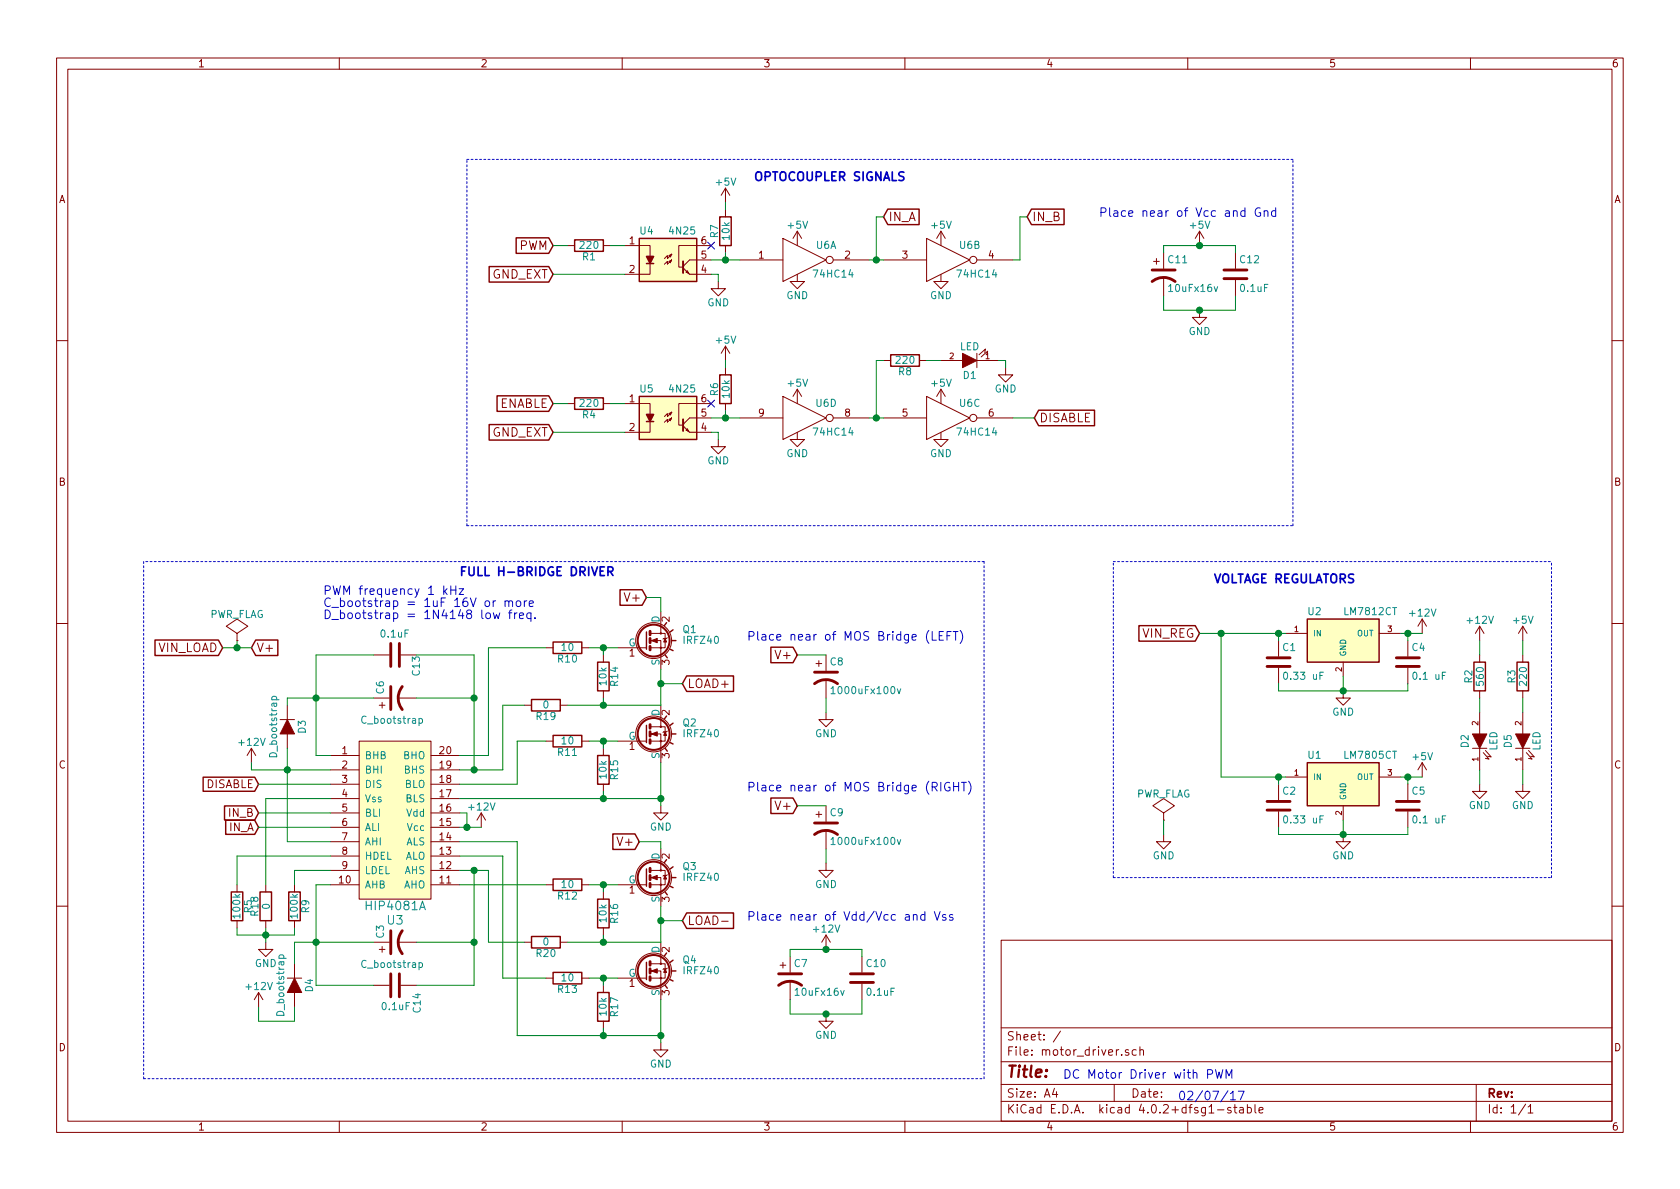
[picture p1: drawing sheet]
EESchema Schematic File Version 2
LIBS:power
LIBS:device
LIBS:transistors
LIBS:conn
LIBS:linear
LIBS:regul
LIBS:74xx
LIBS:cmos4000
LIBS:adc-dac
LIBS:memory
LIBS:xilinx
LIBS:microcontrollers
LIBS:dsp
LIBS:microchip
LIBS:analog_switches
LIBS:motorola
LIBS:texas
LIBS:intel
LIBS:audio
LIBS:interface
LIBS:digital-audio
LIBS:philips
LIBS:display
LIBS:cypress
LIBS:siliconi
LIBS:opto
LIBS:atmel
LIBS:contrib
LIBS:valves
LIBS:Quanser_2DSFJ
LIBS:motor_driver-cache
EELAYER 25 0
EELAYER END
$Descr A4 11693 8268
encoding utf-8
Sheet 1 1
Title ""
Date ""
Rev ""
Comp ""
Comment1 ""
Comment2 ""
Comment3 ""
Comment4 ""
$EndDescr
$Comp
L HIP4081A U3
U 1 1
P 2750 6400
F 0 "U3" H 2750 6400 60  0000 C CNN
F 1 "HIP4081A" H 2750 6500 60  0000 C CNN
F 2 "Maplex_Misc:DIP-20_W7.62mm_Socket" H 2750 6400 60  0001 C CNN
F 3 "" H 2750 6400 60  0000 C CNN
	1    2750 6400
	1    0    0    -1  
$EndComp
Text GLabel 8350 4400 0    60   Input ~ 0
VIN_REG
Text Notes 8450 4050 0    60   ~ 12
VOLTAGE REGULATORS
Text GLabel 7150 1500 2    60   Input ~ 0
IN_B
Text GLabel 6150 1500 2    60   Input ~ 0
IN_A
Text Notes 5250 1250 0    60   ~ 12
OPTOCOUPLER SIGNALS
Text GLabel 4750 4750 2    60   Input ~ 0
LOAD+
Text GLabel 4750 6400 2    60   Input ~ 0
LOAD-
Text GLabel 1550 4500 0    60   Input ~ 0
VIN_LOAD
Text GLabel 1800 5750 0    55   Input ~ 0
IN_A
Text GLabel 1800 5650 0    55   Input ~ 0
IN_B
Text GLabel 4450 5850 0    60   Input ~ 0
V+
Text GLabel 4500 4150 0    60   Input ~ 0
V+
$Comp
L CP1 C6
U 1 1
P 2750 4850
F 0 "C6" H 2775 4950 50  0000 L CNN
F 1 "C_bootstrap" V 2600 4650 50  0000 L CNN
F 2 "Maplex_Misc:CP_Radial_D6.3mm_P2.50mm" H 2750 4850 50  0001 C CNN
F 3 "" H 2750 4850 50  0000 C CNN
	1    2750 4850
	0    -1   -1   0   
$EndComp
$Comp
L D D3
U 1 1
P 2000 5050
F 0 "D3" H 2000 5150 50  0000 C CNN
F 1 "D_bootstrap" H 2000 4950 50  0000 C CNN
F 2 "Maplex_Misc:Diode_P7.6mm_5mm" H 2000 5050 50  0001 C CNN
F 3 "" H 2000 5050 50  0000 C CNN
	1    2000 5050
	0    1    1    0   
$EndComp
$Comp
L CP1 C3
U 1 1
P 2750 6550
F 0 "C3" H 2775 6650 50  0000 L CNN
F 1 "C_bootstrap" V 2600 6350 50  0000 L CNN
F 2 "Maplex_Misc:CP_Radial_D6.3mm_P2.50mm" H 2750 6550 50  0001 C CNN
F 3 "" H 2750 6550 50  0000 C CNN
	1    2750 6550
	0    -1   -1   0   
$EndComp
$Comp
L D D4
U 1 1
P 2050 6850
F 0 "D4" H 2050 6950 50  0000 C CNN
F 1 "D_bootstrap" H 2050 6750 50  0000 C CNN
F 2 "Maplex_Misc:Diode_P7.6mm_5mm" H 2050 6850 50  0001 C CNN
F 3 "" H 2050 6850 50  0000 C CNN
	1    2050 6850
	0    1    1    0   
$EndComp
Text GLabel 1800 5450 0    55   Input ~ 0
DISABLE
Text GLabel 1750 4500 2    60   Input ~ 0
V+
Text Notes 3200 4000 0    60   ~ 12
FULL H-BRIDGE DRIVER
Text Notes 2250 4300 0    60   ~ 0
PWM frequency 1 kHz\nC_bootstrap = 1uF 16V or more\nD_bootstrap = 1N4148 low freq.
$Comp
L CP1 C7
U 1 1
P 5500 6800
F 0 "C7" H 5525 6900 50  0000 L CNN
F 1 "10uFx16v" H 5525 6700 50  0000 L CNN
F 2 "Maplex_Misc:CP_Radial_D6.3mm_P2.50mm" H 5500 6800 50  0001 C CNN
F 3 "" H 5500 6800 50  0000 C CNN
	1    5500 6800
	1    0    0    -1  
$EndComp
$Comp
L C C10
U 1 1
P 6000 6800
F 0 "C10" H 6025 6900 50  0000 L CNN
F 1 "0.1uF" H 6025 6700 50  0000 L CNN
F 2 "Maplex_Misc:C_Disc_D5.0mm_W2.5mm_P2.50mm" H 6038 6650 50  0001 C CNN
F 3 "" H 6000 6800 50  0000 C CNN
	1    6000 6800
	1    0    0    -1  
$EndComp
Text GLabel 5550 4550 0    60   Input ~ 0
V+
$Comp
L CP1 C8
U 1 1
P 5750 4700
F 0 "C8" H 5775 4800 50  0000 L CNN
F 1 "1000uFx100v" H 5775 4600 50  0000 L CNN
F 2 "Maplex_Misc:CP_Radial_D12.5mm_P5.00mm" H 5750 4700 50  0001 C CNN
F 3 "" H 5750 4700 50  0000 C CNN
	1    5750 4700
	1    0    0    -1  
$EndComp
Text Notes 5200 6400 0    60   ~ 0
Place near of Vdd/Vcc and Vss
Text Notes 5200 4450 0    60   ~ 0
Place near of MOS Bridge (LEFT)
Text GLabel 5550 5600 0    60   Input ~ 0
V+
$Comp
L CP1 C9
U 1 1
P 5750 5750
F 0 "C9" H 5775 5850 50  0000 L CNN
F 1 "1000uFx100v" H 5775 5650 50  0000 L CNN
F 2 "Maplex_Misc:CP_Radial_D12.5mm_P5.00mm" H 5750 5750 50  0001 C CNN
F 3 "" H 5750 5750 50  0000 C CNN
	1    5750 5750
	1    0    0    -1  
$EndComp
Text Notes 5200 5500 0    60   ~ 0
Place near of MOS Bridge (RIGHT)
$Comp
L R R2
U 1 1
P 10300 4700
F 0 "R2" V 10380 4700 50  0000 C CNN
F 1 "560" V 10300 4700 50  0000 C CNN
F 2 "Maplex_Misc:Resistor_Horizontal_RM10mm_L7mm" V 10230 4700 50  0001 C CNN
F 3 "" H 10300 4700 50  0000 C CNN
	1    10300 4700
	-1   0    0    1   
$EndComp
$Comp
L R R3
U 1 1
P 10600 4700
F 0 "R3" V 10680 4700 50  0000 C CNN
F 1 "220" V 10600 4700 50  0000 C CNN
F 2 "Maplex_Misc:Resistor_Horizontal_RM10mm_L7mm" V 10530 4700 50  0001 C CNN
F 3 "" H 10600 4700 50  0000 C CNN
	1    10600 4700
	-1   0    0    1   
$EndComp
$Comp
L CP1 C11
U 1 1
P 8100 1900
F 0 "C11" H 8125 2000 50  0000 L CNN
F 1 "10uFx16v" H 8125 1800 50  0000 L CNN
F 2 "Maplex_Misc:CP_Radial_D6.3mm_P2.50mm" H 8100 1900 50  0001 C CNN
F 3 "" H 8100 1900 50  0000 C CNN
	1    8100 1900
	1    0    0    -1  
$EndComp
$Comp
L C C12
U 1 1
P 8600 1900
F 0 "C12" H 8625 2000 50  0000 L CNN
F 1 "0.1uF" H 8625 1800 50  0000 L CNN
F 2 "Maplex_Misc:C_Disc_D5.0mm_W2.5mm_P2.50mm" H 8638 1750 50  0001 C CNN
F 3 "" H 8600 1900 50  0000 C CNN
	1    8600 1900
	1    0    0    -1  
$EndComp
Text Notes 7650 1500 0    60   ~ 0
Place near of Vcc and Gnd
$Comp
L C C2
U 1 1
P 8900 5600
F 0 "C2" H 8925 5700 50  0000 L CNN
F 1 "0.33 uF" H 8925 5500 50  0000 L CNN
F 2 "Maplex_Misc:C_Disc_D7.5mm_W2.5mm_P5.00mm" H 8938 5450 50  0001 C CNN
F 3 "" H 8900 5600 50  0000 C CNN
	1    8900 5600
	1    0    0    -1  
$EndComp
$Comp
L C C1
U 1 1
P 8900 4600
F 0 "C1" H 8925 4700 50  0000 L CNN
F 1 "0.33 uF" H 8925 4500 50  0000 L CNN
F 2 "Maplex_Misc:C_Disc_D7.5mm_W2.5mm_P5.00mm" H 8938 4450 50  0001 C CNN
F 3 "" H 8900 4600 50  0000 C CNN
	1    8900 4600
	1    0    0    -1  
$EndComp
$Comp
L C C5
U 1 1
P 9800 5600
F 0 "C5" H 9825 5700 50  0000 L CNN
F 1 "0.1 uF" H 9825 5500 50  0000 L CNN
F 2 "Maplex_Misc:C_Disc_D5.0mm_W2.5mm_P2.50mm" H 9838 5450 50  0001 C CNN
F 3 "" H 9800 5600 50  0000 C CNN
	1    9800 5600
	1    0    0    -1  
$EndComp
$Comp
L C C4
U 1 1
P 9800 4600
F 0 "C4" H 9825 4700 50  0000 L CNN
F 1 "0.1 uF" H 9825 4500 50  0000 L CNN
F 2 "Maplex_Misc:C_Disc_D5.0mm_W2.5mm_P2.50mm" H 9838 4450 50  0001 C CNN
F 3 "" H 9800 4600 50  0000 C CNN
	1    9800 4600
	1    0    0    -1  
$EndComp
$Comp
L 4N25 U4
U 1 1
P 4650 1800
F 0 "U4" H 4450 2000 50  0000 L CNN
F 1 "4N25" H 4650 2000 50  0000 L CNN
F 2 "Maplex_Misc:DIP-6_W7.62mm_Socket" H 4450 1600 50  0001 L CIN
F 3 "" H 4650 1800 50  0000 L CNN
	1    4650 1800
	1    0    0    -1  
$EndComp
$Comp
L +5V #PWR01
U 1 1
P 9900 5400
F 0 "#PWR01" H 9900 5250 50  0001 C CNN
F 1 "+5V" H 9900 5540 50  0000 C CNN
F 2 "" H 9900 5400 50  0000 C CNN
F 3 "" H 9900 5400 50  0000 C CNN
	1    9900 5400
	1    0    0    -1  
$EndComp
$Comp
L +12V #PWR02
U 1 1
P 9900 4400
F 0 "#PWR02" H 9900 4250 50  0001 C CNN
F 1 "+12V" H 9900 4540 50  0000 C CNN
F 2 "" H 9900 4400 50  0000 C CNN
F 3 "" H 9900 4400 50  0000 C CNN
	1    9900 4400
	1    0    0    -1  
$EndComp
$Comp
L GND #PWR03
U 1 1
P 9350 4800
F 0 "#PWR03" H 9350 4550 50  0001 C CNN
F 1 "GND" H 9350 4650 50  0000 C CNN
F 2 "" H 9350 4800 50  0000 C CNN
F 3 "" H 9350 4800 50  0000 C CNN
	1    9350 4800
	1    0    0    -1  
$EndComp
$Comp
L GND #PWR04
U 1 1
P 9350 5800
F 0 "#PWR04" H 9350 5550 50  0001 C CNN
F 1 "GND" H 9350 5650 50  0000 C CNN
F 2 "" H 9350 5800 50  0000 C CNN
F 3 "" H 9350 5800 50  0000 C CNN
	1    9350 5800
	1    0    0    -1  
$EndComp
$Comp
L GND #PWR05
U 1 1
P 8350 2150
F 0 "#PWR05" H 8350 1900 50  0001 C CNN
F 1 "GND" H 8350 2000 50  0000 C CNN
F 2 "" H 8350 2150 50  0000 C CNN
F 3 "" H 8350 2150 50  0000 C CNN
	1    8350 2150
	1    0    0    -1  
$EndComp
$Comp
L +5V #PWR06
U 1 1
P 8350 1700
F 0 "#PWR06" H 8350 1550 50  0001 C CNN
F 1 "+5V" H 8350 1840 50  0000 C CNN
F 2 "" H 8350 1700 50  0000 C CNN
F 3 "" H 8350 1700 50  0000 C CNN
	1    8350 1700
	1    0    0    -1  
$EndComp
$Comp
L GND #PWR07
U 1 1
P 5750 7050
F 0 "#PWR07" H 5750 6800 50  0001 C CNN
F 1 "GND" H 5750 6900 50  0000 C CNN
F 2 "" H 5750 7050 50  0000 C CNN
F 3 "" H 5750 7050 50  0000 C CNN
	1    5750 7050
	1    0    0    -1  
$EndComp
$Comp
L +12V #PWR08
U 1 1
P 5750 6600
F 0 "#PWR08" H 5750 6450 50  0001 C CNN
F 1 "+12V" H 5750 6740 50  0000 C CNN
F 2 "" H 5750 6600 50  0000 C CNN
F 3 "" H 5750 6600 50  0000 C CNN
	1    5750 6600
	1    0    0    -1  
$EndComp
$Comp
L +12V #PWR09
U 1 1
P 1750 5300
F 0 "#PWR09" H 1750 5150 50  0001 C CNN
F 1 "+12V" H 1750 5440 50  0000 C CNN
F 2 "" H 1750 5300 50  0000 C CNN
F 3 "" H 1750 5300 50  0000 C CNN
	1    1750 5300
	1    0    0    -1  
$EndComp
$Comp
L +12V #PWR010
U 1 1
P 1800 7000
F 0 "#PWR010" H 1800 6850 50  0001 C CNN
F 1 "+12V" H 1800 7140 50  0000 C CNN
F 2 "" H 1800 7000 50  0000 C CNN
F 3 "" H 1800 7000 50  0000 C CNN
	1    1800 7000
	1    0    0    -1  
$EndComp
$Comp
L GND #PWR011
U 1 1
P 4600 7250
F 0 "#PWR011" H 4600 7000 50  0001 C CNN
F 1 "GND" H 4600 7100 50  0000 C CNN
F 2 "" H 4600 7250 50  0000 C CNN
F 3 "" H 4600 7250 50  0000 C CNN
	1    4600 7250
	1    0    0    -1  
$EndComp
$Comp
L GND #PWR012
U 1 1
P 4600 5600
F 0 "#PWR012" H 4600 5350 50  0001 C CNN
F 1 "GND" H 4600 5450 50  0000 C CNN
F 2 "" H 4600 5600 50  0000 C CNN
F 3 "" H 4600 5600 50  0000 C CNN
	1    4600 5600
	1    0    0    -1  
$EndComp
$Comp
L +12V #PWR013
U 1 1
P 3350 5750
F 0 "#PWR013" H 3350 5600 50  0001 C CNN
F 1 "+12V" H 3350 5890 50  0000 C CNN
F 2 "" H 3350 5750 50  0000 C CNN
F 3 "" H 3350 5750 50  0000 C CNN
	1    3350 5750
	1    0    0    -1  
$EndComp
$Comp
L GND #PWR014
U 1 1
P 1850 6550
F 0 "#PWR014" H 1850 6300 50  0001 C CNN
F 1 "GND" H 1850 6400 50  0000 C CNN
F 2 "" H 1850 6550 50  0000 C CNN
F 3 "" H 1850 6550 50  0000 C CNN
	1    1850 6550
	1    0    0    -1  
$EndComp
$Comp
L PWR_FLAG #FLG015
U 1 1
P 1650 4450
F 0 "#FLG015" H 1650 4545 50  0001 C CNN
F 1 "PWR_FLAG" H 1650 4630 50  0000 C CNN
F 2 "" H 1650 4450 50  0000 C CNN
F 3 "" H 1650 4450 50  0000 C CNN
	1    1650 4450
	1    0    0    -1  
$EndComp
$Comp
L GND #PWR016
U 1 1
P 5750 6000
F 0 "#PWR016" H 5750 5750 50  0001 C CNN
F 1 "GND" H 5750 5850 50  0000 C CNN
F 2 "" H 5750 6000 50  0000 C CNN
F 3 "" H 5750 6000 50  0000 C CNN
	1    5750 6000
	1    0    0    -1  
$EndComp
$Comp
L GND #PWR017
U 1 1
P 5750 4950
F 0 "#PWR017" H 5750 4700 50  0001 C CNN
F 1 "GND" H 5750 4800 50  0000 C CNN
F 2 "" H 5750 4950 50  0000 C CNN
F 3 "" H 5750 4950 50  0000 C CNN
	1    5750 4950
	1    0    0    -1  
$EndComp
$Comp
L 4N25 U5
U 1 1
P 4650 2900
F 0 "U5" H 4450 3100 50  0000 L CNN
F 1 "4N25" H 4650 3100 50  0000 L CNN
F 2 "Maplex_Misc:DIP-6_W7.62mm_Socket" H 4450 2700 50  0001 L CIN
F 3 "" H 4650 2900 50  0000 L CNN
	1    4650 2900
	1    0    0    -1  
$EndComp
$Comp
L 74HC14 U6
U 2 1
P 6600 1800
F 0 "U6" H 6750 1900 50  0000 C CNN
F 1 "74HC14" H 6800 1700 50  0000 C CNN
F 2 "Maplex_Misc:DIP-14_W7.62mm_Socket" H 6600 1800 50  0001 C CNN
F 3 "" H 6600 1800 50  0000 C CNN
	2    6600 1800
	1    0    0    -1  
$EndComp
Text GLabel 3850 2800 0    60   Input ~ 0
ENABLE
$Comp
L R R4
U 1 1
P 4100 2800
F 0 "R4" V 4180 2800 50  0000 C CNN
F 1 "220" V 4100 2800 50  0000 C CNN
F 2 "Maplex_Misc:Resistor_Horizontal_RM10mm_L7mm" V 4030 2800 50  0001 C CNN
F 3 "" H 4100 2800 50  0000 C CNN
	1    4100 2800
	0    1    1    0   
$EndComp
Text GLabel 3850 3000 0    60   Input ~ 0
GND_EXT
Text GLabel 3850 1700 0    60   Input ~ 0
PWM
$Comp
L R R1
U 1 1
P 4100 1700
F 0 "R1" V 4180 1700 50  0000 C CNN
F 1 "220" V 4100 1700 50  0000 C CNN
F 2 "Maplex_Misc:Resistor_Horizontal_RM10mm_L7mm" V 4030 1700 50  0001 C CNN
F 3 "" H 4100 1700 50  0000 C CNN
	1    4100 1700
	0    1    1    0   
$EndComp
Text GLabel 3850 1900 0    60   Input ~ 0
GND_EXT
NoConn ~ 4950 1700
NoConn ~ 4950 2800
$Comp
L +5V #PWR018
U 1 1
P 5050 1400
F 0 "#PWR018" H 5050 1250 50  0001 C CNN
F 1 "+5V" H 5050 1540 50  0000 C CNN
F 2 "" H 5050 1400 50  0000 C CNN
F 3 "" H 5050 1400 50  0000 C CNN
	1    5050 1400
	1    0    0    -1  
$EndComp
$Comp
L R R7
U 1 1
P 5050 1600
F 0 "R7" V 5130 1600 50  0000 C CNN
F 1 "10k" V 5050 1600 50  0000 C CNN
F 2 "Maplex_Misc:Resistor_Horizontal_RM10mm_L7mm" V 4980 1600 50  0001 C CNN
F 3 "" H 5050 1600 50  0000 C CNN
	1    5050 1600
	-1   0    0    1   
$EndComp
$Comp
L GND #PWR019
U 1 1
P 5000 1950
F 0 "#PWR019" H 5000 1700 50  0001 C CNN
F 1 "GND" H 5000 1800 50  0000 C CNN
F 2 "" H 5000 1950 50  0000 C CNN
F 3 "" H 5000 1950 50  0000 C CNN
	1    5000 1950
	1    0    0    -1  
$EndComp
$Comp
L 74HC14 U6
U 4 1
P 5600 2900
F 0 "U6" H 5750 3000 50  0000 C CNN
F 1 "74HC14" H 5800 2800 50  0000 C CNN
F 2 "Maplex_Misc:DIP-14_W7.62mm_Socket" H 5600 2900 50  0001 C CNN
F 3 "" H 5600 2900 50  0000 C CNN
	4    5600 2900
	1    0    0    -1  
$EndComp
$Comp
L +5V #PWR020
U 1 1
P 5050 2500
F 0 "#PWR020" H 5050 2350 50  0001 C CNN
F 1 "+5V" H 5050 2640 50  0000 C CNN
F 2 "" H 5050 2500 50  0000 C CNN
F 3 "" H 5050 2500 50  0000 C CNN
	1    5050 2500
	1    0    0    -1  
$EndComp
$Comp
L R R6
U 1 1
P 5050 2700
F 0 "R6" V 5130 2700 50  0000 C CNN
F 1 "10k" V 5050 2700 50  0000 C CNN
F 2 "Maplex_Misc:Resistor_Horizontal_RM10mm_L7mm" V 4980 2700 50  0001 C CNN
F 3 "" H 5050 2700 50  0000 C CNN
	1    5050 2700
	-1   0    0    1   
$EndComp
$Comp
L 74HC14 U6
U 1 1
P 5600 1800
F 0 "U6" H 5750 1900 50  0000 C CNN
F 1 "74HC14" H 5800 1700 50  0000 C CNN
F 2 "Maplex_Misc:DIP-14_W7.62mm_Socket" H 5600 1800 50  0001 C CNN
F 3 "" H 5600 1800 50  0000 C CNN
	1    5600 1800
	1    0    0    -1  
$EndComp
Text GLabel 7200 2900 2    60   Input ~ 0
DISABLE
$Comp
L 74HC14 U6
U 3 1
P 6600 2900
F 0 "U6" H 6750 3000 50  0000 C CNN
F 1 "74HC14" H 6800 2800 50  0000 C CNN
F 2 "Maplex_Misc:DIP-14_W7.62mm_Socket" H 6600 2900 50  0001 C CNN
F 3 "" H 6600 2900 50  0000 C CNN
	3    6600 2900
	1    0    0    -1  
$EndComp
$Comp
L R R8
U 1 1
P 6300 2500
F 0 "R8" V 6380 2500 50  0000 C CNN
F 1 "220" V 6300 2500 50  0000 C CNN
F 2 "Maplex_Misc:Resistor_Horizontal_RM10mm_L7mm" V 6230 2500 50  0001 C CNN
F 3 "" H 6300 2500 50  0000 C CNN
	1    6300 2500
	0    1    1    0   
$EndComp
$Comp
L LED D1
U 1 1
P 6750 2500
F 0 "D1" H 6750 2600 50  0000 C CNN
F 1 "LED" H 6750 2400 50  0000 C CNN
F 2 "Maplex_Misc:LED_D5.0mm" H 6750 2500 50  0001 C CNN
F 3 "" H 6750 2500 50  0000 C CNN
	1    6750 2500
	-1   0    0    1   
$EndComp
$Comp
L GND #PWR021
U 1 1
P 7000 2550
F 0 "#PWR021" H 7000 2300 50  0001 C CNN
F 1 "GND" H 7000 2400 50  0000 C CNN
F 2 "" H 7000 2550 50  0000 C CNN
F 3 "" H 7000 2550 50  0000 C CNN
	1    7000 2550
	1    0    0    -1  
$EndComp
$Comp
L LED D2
U 1 1
P 10300 5150
F 0 "D2" H 10300 5250 50  0000 C CNN
F 1 "LED" H 10300 5050 50  0000 C CNN
F 2 "Maplex_Misc:LED_D5.0mm" H 10300 5150 50  0001 C CNN
F 3 "" H 10300 5150 50  0000 C CNN
	1    10300 5150
	0    -1   -1   0   
$EndComp
$Comp
L GND #PWR022
U 1 1
P 10300 5450
F 0 "#PWR022" H 10300 5200 50  0001 C CNN
F 1 "GND" H 10300 5300 50  0000 C CNN
F 2 "" H 10300 5450 50  0000 C CNN
F 3 "" H 10300 5450 50  0000 C CNN
	1    10300 5450
	1    0    0    -1  
$EndComp
$Comp
L +12V #PWR023
U 1 1
P 10300 4450
F 0 "#PWR023" H 10300 4300 50  0001 C CNN
F 1 "+12V" H 10300 4590 50  0000 C CNN
F 2 "" H 10300 4450 50  0000 C CNN
F 3 "" H 10300 4450 50  0000 C CNN
	1    10300 4450
	1    0    0    -1  
$EndComp
$Comp
L +5V #PWR024
U 1 1
P 10600 4450
F 0 "#PWR024" H 10600 4300 50  0001 C CNN
F 1 "+5V" H 10600 4590 50  0000 C CNN
F 2 "" H 10600 4450 50  0000 C CNN
F 3 "" H 10600 4450 50  0000 C CNN
	1    10600 4450
	1    0    0    -1  
$EndComp
$Comp
L LED D5
U 1 1
P 10600 5150
F 0 "D5" H 10600 5250 50  0000 C CNN
F 1 "LED" H 10600 5050 50  0000 C CNN
F 2 "Maplex_Misc:LED_D5.0mm" H 10600 5150 50  0001 C CNN
F 3 "" H 10600 5150 50  0000 C CNN
	1    10600 5150
	0    -1   -1   0   
$EndComp
$Comp
L GND #PWR025
U 1 1
P 10600 5450
F 0 "#PWR025" H 10600 5200 50  0001 C CNN
F 1 "GND" H 10600 5300 50  0000 C CNN
F 2 "" H 10600 5450 50  0000 C CNN
F 3 "" H 10600 5450 50  0000 C CNN
	1    10600 5450
	1    0    0    -1  
$EndComp
$Comp
L +5V #PWR026
U 1 1
P 5550 1700
F 0 "#PWR026" H 5550 1550 50  0001 C CNN
F 1 "+5V" H 5550 1840 50  0000 C CNN
F 2 "" H 5550 1700 50  0000 C CNN
F 3 "" H 5550 1700 50  0000 C CNN
	1    5550 1700
	1    0    0    -1  
$EndComp
$Comp
L GND #PWR027
U 1 1
P 5550 1900
F 0 "#PWR027" H 5550 1650 50  0001 C CNN
F 1 "GND" H 5550 1750 50  0000 C CNN
F 2 "" H 5550 1900 50  0000 C CNN
F 3 "" H 5550 1900 50  0000 C CNN
	1    5550 1900
	1    0    0    -1  
$EndComp
$Comp
L +5V #PWR028
U 1 1
P 6550 1700
F 0 "#PWR028" H 6550 1550 50  0001 C CNN
F 1 "+5V" H 6550 1840 50  0000 C CNN
F 2 "" H 6550 1700 50  0000 C CNN
F 3 "" H 6550 1700 50  0000 C CNN
	1    6550 1700
	1    0    0    -1  
$EndComp
$Comp
L +5V #PWR029
U 1 1
P 5550 2800
F 0 "#PWR029" H 5550 2650 50  0001 C CNN
F 1 "+5V" H 5550 2940 50  0000 C CNN
F 2 "" H 5550 2800 50  0000 C CNN
F 3 "" H 5550 2800 50  0000 C CNN
	1    5550 2800
	1    0    0    -1  
$EndComp
$Comp
L +5V #PWR030
U 1 1
P 6550 2800
F 0 "#PWR030" H 6550 2650 50  0001 C CNN
F 1 "+5V" H 6550 2940 50  0000 C CNN
F 2 "" H 6550 2800 50  0000 C CNN
F 3 "" H 6550 2800 50  0000 C CNN
	1    6550 2800
	1    0    0    -1  
$EndComp
$Comp
L GND #PWR031
U 1 1
P 5550 3000
F 0 "#PWR031" H 5550 2750 50  0001 C CNN
F 1 "GND" H 5550 2850 50  0000 C CNN
F 2 "" H 5550 3000 50  0000 C CNN
F 3 "" H 5550 3000 50  0000 C CNN
	1    5550 3000
	1    0    0    -1  
$EndComp
$Comp
L GND #PWR032
U 1 1
P 6550 3000
F 0 "#PWR032" H 6550 2750 50  0001 C CNN
F 1 "GND" H 6550 2850 50  0000 C CNN
F 2 "" H 6550 3000 50  0000 C CNN
F 3 "" H 6550 3000 50  0000 C CNN
	1    6550 3000
	1    0    0    -1  
$EndComp
$Comp
L GND #PWR033
U 1 1
P 8100 5800
F 0 "#PWR033" H 8100 5550 50  0001 C CNN
F 1 "GND" H 8100 5650 50  0000 C CNN
F 2 "" H 8100 5800 50  0000 C CNN
F 3 "" H 8100 5800 50  0000 C CNN
	1    8100 5800
	1    0    0    -1  
$EndComp
$Comp
L PWR_FLAG #FLG034
U 1 1
P 8100 5700
F 0 "#FLG034" H 8100 5795 50  0001 C CNN
F 1 "PWR_FLAG" H 8100 5880 50  0000 C CNN
F 2 "" H 8100 5700 50  0000 C CNN
F 3 "" H 8100 5700 50  0000 C CNN
	1    8100 5700
	1    0    0    -1  
$EndComp
$Comp
L GND #PWR035
U 1 1
P 5000 3050
F 0 "#PWR035" H 5000 2800 50  0001 C CNN
F 1 "GND" H 5000 2900 50  0000 C CNN
F 2 "" H 5000 3050 50  0000 C CNN
F 3 "" H 5000 3050 50  0000 C CNN
	1    5000 3050
	1    0    0    -1  
$EndComp
$Comp
L GND #PWR036
U 1 1
P 6550 1900
F 0 "#PWR036" H 6550 1650 50  0001 C CNN
F 1 "GND" H 6550 1750 50  0000 C CNN
F 2 "" H 6550 1900 50  0000 C CNN
F 3 "" H 6550 1900 50  0000 C CNN
	1    6550 1900
	1    0    0    -1  
$EndComp
$Comp
L C C14
U 1 1
P 2750 6850
F 0 "C14" H 2800 7000 50  0000 L CNN
F 1 "0.1uF" V 2900 6750 50  0000 L CNN
F 2 "Maplex_Misc:C_Disc_D5.0mm_W2.5mm_P2.50mm" H 2788 6700 50  0001 C CNN
F 3 "" H 2750 6850 50  0000 C CNN
	1    2750 6850
	0    1    1    0   
$EndComp
$Comp
L C C13
U 1 1
P 2750 4550
F 0 "C13" H 2600 4400 50  0000 L CNN
F 1 "0.1uF" V 2900 4450 50  0000 L CNN
F 2 "Maplex_Misc:C_Disc_D5.0mm_W2.5mm_P2.50mm" H 2788 4400 50  0001 C CNN
F 3 "" H 2750 4550 50  0000 C CNN
	1    2750 4550
	0    -1   -1   0   
$EndComp
$Comp
L R R5
U 1 1
P 1650 6300
F 0 "R5" V 1730 6300 50  0000 C CNN
F 1 "100k" V 1650 6300 50  0000 C CNN
F 2 "Maplex_Misc:Resistor_Horizontal_RM10mm_L7mm" V 1580 6300 50  0001 C CNN
F 3 "" H 1650 6300 50  0000 C CNN
	1    1650 6300
	1    0    0    -1  
$EndComp
$Comp
L R R9
U 1 1
P 2050 6300
F 0 "R9" V 2130 6300 50  0000 C CNN
F 1 "100k" V 2050 6300 50  0000 C CNN
F 2 "Maplex_Misc:Resistor_Horizontal_RM10mm_L7mm" V 1980 6300 50  0001 C CNN
F 3 "" H 2050 6300 50  0000 C CNN
	1    2050 6300
	1    0    0    -1  
$EndComp
$Comp
L R R14
U 1 1
P 4200 4700
F 0 "R14" V 4280 4700 50  0000 C CNN
F 1 "10k" V 4200 4700 50  0000 C CNN
F 2 "Maplex_Misc:Resistor_Horizontal_RM10mm_L7mm" V 4130 4700 50  0001 C CNN
F 3 "" H 4200 4700 50  0000 C CNN
	1    4200 4700
	1    0    0    -1  
$EndComp
$Comp
L R R10
U 1 1
P 3950 4500
F 0 "R10" V 4030 4500 50  0000 C CNN
F 1 "10" V 3950 4500 50  0000 C CNN
F 2 "Maplex_Misc:Resistor_Horizontal_RM10mm_L7mm" V 3880 4500 50  0001 C CNN
F 3 "" H 3950 4500 50  0000 C CNN
	1    3950 4500
	0    1    1    0   
$EndComp
$Comp
L R R11
U 1 1
P 3950 5150
F 0 "R11" V 4030 5150 50  0000 C CNN
F 1 "10" V 3950 5150 50  0000 C CNN
F 2 "Maplex_Misc:Resistor_Horizontal_RM10mm_L7mm" V 3880 5150 50  0001 C CNN
F 3 "" H 3950 5150 50  0000 C CNN
	1    3950 5150
	0    1    1    0   
$EndComp
$Comp
L R R15
U 1 1
P 4200 5350
F 0 "R15" V 4280 5350 50  0000 C CNN
F 1 "10k" V 4200 5350 50  0000 C CNN
F 2 "Maplex_Misc:Resistor_Horizontal_RM10mm_L7mm" V 4130 5350 50  0001 C CNN
F 3 "" H 4200 5350 50  0000 C CNN
	1    4200 5350
	1    0    0    -1  
$EndComp
$Comp
L R R12
U 1 1
P 3950 6150
F 0 "R12" V 4030 6150 50  0000 C CNN
F 1 "10" V 3950 6150 50  0000 C CNN
F 2 "Maplex_Misc:Resistor_Horizontal_RM10mm_L7mm" V 3880 6150 50  0001 C CNN
F 3 "" H 3950 6150 50  0000 C CNN
	1    3950 6150
	0    1    1    0   
$EndComp
$Comp
L R R16
U 1 1
P 4200 6350
F 0 "R16" V 4280 6350 50  0000 C CNN
F 1 "10k" V 4200 6350 50  0000 C CNN
F 2 "Maplex_Misc:Resistor_Horizontal_RM10mm_L7mm" V 4130 6350 50  0001 C CNN
F 3 "" H 4200 6350 50  0000 C CNN
	1    4200 6350
	1    0    0    -1  
$EndComp
$Comp
L R R17
U 1 1
P 4200 7000
F 0 "R17" V 4280 7000 50  0000 C CNN
F 1 "10k" V 4200 7000 50  0000 C CNN
F 2 "Maplex_Misc:Resistor_Horizontal_RM10mm_L7mm" V 4130 7000 50  0001 C CNN
F 3 "" H 4200 7000 50  0000 C CNN
	1    4200 7000
	1    0    0    -1  
$EndComp
$Comp
L IRF540N Q4
U 1 1
P 4500 6750
F 0 "Q4" H 4750 6825 50  0000 L CNN
F 1 "IRFZ40" H 4750 6750 50  0000 L CNN
F 2 "Maplex_Misc:TO-220_Neutral_Vertical" H 4750 6675 50  0001 L CIN
F 3 "" H 4500 6750 50  0000 L CNN
	1    4500 6750
	1    0    0    -1  
$EndComp
$Comp
L IRF540N Q3
U 1 1
P 4500 6100
F 0 "Q3" H 4750 6175 50  0000 L CNN
F 1 "IRFZ40" H 4750 6100 50  0000 L CNN
F 2 "Maplex_Misc:TO-220_Neutral_Vertical" H 4750 6025 50  0001 L CIN
F 3 "" H 4500 6100 50  0000 L CNN
	1    4500 6100
	1    0    0    -1  
$EndComp
$Comp
L IRF540N Q2
U 1 1
P 4500 5100
F 0 "Q2" H 4750 5175 50  0000 L CNN
F 1 "IRFZ40" H 4750 5100 50  0000 L CNN
F 2 "Maplex_Misc:TO-220_Neutral_Vertical" H 4750 5025 50  0001 L CIN
F 3 "" H 4500 5100 50  0000 L CNN
	1    4500 5100
	1    0    0    -1  
$EndComp
$Comp
L IRF540N Q1
U 1 1
P 4500 4450
F 0 "Q1" H 4750 4525 50  0000 L CNN
F 1 "IRFZ40" H 4750 4450 50  0000 L CNN
F 2 "Maplex_Misc:TO-220_Neutral_Vertical" H 4750 4375 50  0001 L CIN
F 3 "" H 4500 4450 50  0000 L CNN
	1    4500 4450
	1    0    0    -1  
$EndComp
$Comp
L R R13
U 1 1
P 3950 6800
F 0 "R13" V 4030 6800 50  0000 C CNN
F 1 "10" V 3950 6800 50  0000 C CNN
F 2 "Maplex_Misc:Resistor_Horizontal_RM10mm_L7mm" V 3880 6800 50  0001 C CNN
F 3 "" H 3950 6800 50  0000 C CNN
	1    3950 6800
	0    1    1    0   
$EndComp
$Comp
L LM7805CT U1
U 1 1
P 9350 5450
F 0 "U1" H 9150 5650 50  0000 C CNN
F 1 "LM7805CT" H 9350 5650 50  0000 L CNN
F 2 "Maplex_Misc:TO-220_Neutral_Vertical" H 9350 5550 50  0001 C CIN
F 3 "" H 9350 5450 50  0000 C CNN
	1    9350 5450
	1    0    0    -1  
$EndComp
$Comp
L LM7812CT U2
U 1 1
P 9350 4450
F 0 "U2" H 9150 4650 50  0000 C CNN
F 1 "LM7812CT" H 9350 4650 50  0000 L CNN
F 2 "Maplex_Misc:TO-220_Neutral_Vertical" H 9350 4550 50  0001 C CIN
F 3 "" H 9350 4450 50  0000 C CNN
	1    9350 4450
	1    0    0    -1  
$EndComp
$Comp
L R R20
U 1 1
P 3800 6550
F 0 "R20" V 3880 6550 50  0000 C CNN
F 1 "0" V 3800 6550 50  0000 C CNN
F 2 "Maplex_Misc:Resistor_Horizontal_RM10mm_L7mm" V 3730 6550 50  0001 C CNN
F 3 "" H 3800 6550 50  0000 C CNN
	1    3800 6550
	0    1    1    0   
$EndComp
$Comp
L R R19
U 1 1
P 3800 4900
F 0 "R19" V 3880 4900 50  0000 C CNN
F 1 "0" V 3800 4900 50  0000 C CNN
F 2 "Maplex_Misc:Resistor_Horizontal_RM10mm_L7mm" V 3730 4900 50  0001 C CNN
F 3 "" H 3800 4900 50  0000 C CNN
	1    3800 4900
	0    1    1    0   
$EndComp
$Comp
L R R18
U 1 1
P 1850 6300
F 0 "R18" V 1930 6300 50  0000 C CNN
F 1 "0" V 1850 6300 50  0000 C CNN
F 2 "Maplex_Misc:Resistor_Horizontal_RM10mm_L7mm" V 1780 6300 50  0001 C CNN
F 3 "" H 1850 6300 50  0000 C CNN
	1    1850 6300
	-1   0    0    1   
$EndComp
Wire Wire Line
	3950 4900 4600 4900
Wire Wire Line
	3500 4900 3650 4900
Wire Wire Line
	3950 6550 4600 6550
Wire Wire Line
	3400 6550 3650 6550
Wire Notes Line
	6850 7500 6850 3900
Connection ~ 4600 4750
Wire Wire Line
	4600 4750 4750 4750
Connection ~ 4200 4500
Wire Wire Line
	4200 4550 4200 4500
Wire Wire Line
	4100 4500 4300 4500
Wire Wire Line
	3400 4500 3800 4500
Connection ~ 4200 4900
Wire Wire Line
	4200 4850 4200 4900
Wire Wire Line
	3800 5150 3600 5150
Connection ~ 4200 5150
Wire Wire Line
	4200 5200 4200 5150
Wire Wire Line
	4100 5150 4300 5150
Connection ~ 4200 5550
Wire Wire Line
	4200 5500 4200 5550
Wire Wire Line
	3800 6150 3200 6150
Connection ~ 4200 7200
Wire Wire Line
	4200 7150 4200 7200
Connection ~ 4200 6550
Wire Wire Line
	3500 6800 3800 6800
Wire Wire Line
	3500 5950 3500 6800
Wire Wire Line
	3600 5850 3600 7200
Connection ~ 4200 6800
Wire Wire Line
	4200 6800 4200 6850
Wire Wire Line
	4100 6800 4300 6800
Wire Wire Line
	4600 5850 4600 5900
Wire Wire Line
	4450 5850 4600 5850
Connection ~ 4600 7200
Wire Wire Line
	3600 7200 4600 7200
Connection ~ 4600 6400
Wire Wire Line
	4750 6400 4600 6400
Wire Wire Line
	4600 6550 4600 6300
Wire Notes Line
	1000 7500 6850 7500
Wire Wire Line
	4600 6950 4600 7250
Wire Wire Line
	2900 4550 3300 4550
Wire Wire Line
	2200 4550 2600 4550
Wire Wire Line
	3300 6850 2900 6850
Connection ~ 2200 6550
Wire Wire Line
	2200 6850 2600 6850
Wire Wire Line
	2050 6550 2600 6550
Wire Wire Line
	2200 6150 2200 6850
Wire Wire Line
	2300 6150 2200 6150
Wire Wire Line
	3300 6550 2900 6550
Connection ~ 3300 6550
Wire Wire Line
	1800 7000 1800 7100
Wire Wire Line
	2050 7100 2050 7000
Wire Wire Line
	1800 7100 2050 7100
Wire Wire Line
	2050 6700 2050 6550
Wire Wire Line
	3300 6050 3300 6850
Wire Wire Line
	2900 4850 3300 4850
Wire Wire Line
	2000 4850 2600 4850
Wire Wire Line
	3200 5950 3500 5950
Wire Wire Line
	3400 6050 3400 6550
Wire Wire Line
	3200 6050 3400 6050
Wire Wire Line
	4200 6500 4200 6550
Wire Wire Line
	3600 5150 3600 5450
Wire Wire Line
	3600 5450 3200 5450
Wire Wire Line
	3500 4900 3500 5350
Wire Wire Line
	3500 5350 3200 5350
Wire Wire Line
	3400 4500 3400 5250
Wire Wire Line
	3400 5250 3200 5250
Connection ~ 4200 6150
Wire Wire Line
	4200 6200 4200 6150
Wire Wire Line
	4100 6150 4300 6150
Connection ~ 4600 5550
Wire Wire Line
	3200 5550 4600 5550
Wire Wire Line
	2000 4900 2000 4850
Wire Wire Line
	2000 5200 2000 5850
Connection ~ 3300 4850
Connection ~ 2200 4850
Wire Wire Line
	2200 4550 2200 5250
Wire Wire Line
	1650 5950 2300 5950
Wire Wire Line
	6100 2500 6150 2500
Wire Wire Line
	6100 1500 6150 1500
Wire Wire Line
	7100 1500 7150 1500
Wire Wire Line
	5000 1900 4950 1900
Wire Wire Line
	5000 3000 4950 3000
Connection ~ 5050 2900
Wire Wire Line
	5000 3000 5000 3050
Wire Wire Line
	5050 2900 5050 2850
Wire Wire Line
	5050 2500 5050 2550
Connection ~ 5050 1800
Wire Wire Line
	5050 1400 5050 1450
Wire Wire Line
	5050 1800 5050 1750
Wire Wire Line
	8100 5800 8100 5700
Wire Wire Line
	9800 4400 9800 4450
Wire Wire Line
	9800 5450 9800 5400
Wire Wire Line
	7000 2500 7000 2550
Wire Wire Line
	6950 2500 7000 2500
Wire Notes Line
	6850 3900 1000 3900
Wire Notes Line
	9000 1100 8550 1100
Wire Notes Line
	9000 3650 9000 1100
Wire Notes Line
	3250 3650 3250 1100
Wire Notes Line
	10800 6100 10800 3900
Wire Wire Line
	10600 4850 10600 4950
Wire Wire Line
	10600 4450 10600 4550
Wire Wire Line
	10300 4550 10300 4450
Wire Wire Line
	10300 4950 10300 4850
Wire Wire Line
	10600 5450 10600 5350
Wire Wire Line
	10300 5450 10300 5350
Wire Notes Line
	3250 1100 8600 1100
Wire Notes Line
	3250 3650 9000 3650
Wire Wire Line
	1650 4500 1650 4450
Wire Notes Line
	7750 6100 7750 3900
Wire Notes Line
	1000 3900 1000 7500
Connection ~ 1650 4500
Wire Wire Line
	1550 4500 1750 4500
Wire Wire Line
	8350 4400 8950 4400
Wire Wire Line
	1800 5450 2300 5450
Wire Wire Line
	7200 2900 7050 2900
Wire Wire Line
	6450 2500 6550 2500
Connection ~ 6100 2900
Wire Wire Line
	6100 2500 6100 2900
Wire Wire Line
	6050 2900 6150 2900
Wire Wire Line
	4950 2900 5150 2900
Wire Wire Line
	7100 1800 7100 1500
Wire Wire Line
	7050 1800 7100 1800
Connection ~ 6100 1800
Wire Wire Line
	6100 1500 6100 1800
Wire Wire Line
	6050 1800 6150 1800
Wire Wire Line
	5000 1950 5000 1900
Wire Wire Line
	4950 1800 5150 1800
Wire Wire Line
	3850 1900 4350 1900
Wire Wire Line
	4250 1700 4350 1700
Wire Wire Line
	3850 1700 3950 1700
Wire Wire Line
	3850 3000 4350 3000
Wire Wire Line
	4250 2800 4350 2800
Wire Wire Line
	3950 2800 3850 2800
Connection ~ 1850 6500
Connection ~ 3250 5750
Wire Wire Line
	1750 5350 1750 5300
Connection ~ 5750 6600
Wire Wire Line
	5500 6600 6000 6600
Connection ~ 5750 7050
Wire Wire Line
	5500 7050 6000 7050
Wire Wire Line
	6000 7050 6000 6950
Wire Wire Line
	6000 6600 6000 6650
Connection ~ 8350 2150
Wire Wire Line
	8600 2150 8600 2050
Wire Wire Line
	8100 2150 8600 2150
Connection ~ 8350 1700
Wire Wire Line
	8100 1700 8600 1700
Wire Wire Line
	8600 1700 8600 1750
Wire Wire Line
	9350 5700 9350 5800
Connection ~ 9350 5800
Wire Wire Line
	8900 5800 9800 5800
Connection ~ 9350 4800
Wire Wire Line
	9350 4800 9350 4700
Wire Wire Line
	8900 4800 9800 4800
Wire Wire Line
	8100 2050 8100 2150
Wire Wire Line
	8100 1700 8100 1750
Wire Wire Line
	5750 5600 5550 5600
Wire Wire Line
	5750 5900 5750 6000
Wire Wire Line
	5750 4550 5550 4550
Wire Wire Line
	5750 4850 5750 4950
Wire Wire Line
	5500 6950 5500 7050
Wire Wire Line
	5500 6600 5500 6650
Connection ~ 8500 4400
Wire Wire Line
	8500 5400 8500 4400
Wire Wire Line
	8500 5400 8950 5400
Connection ~ 2000 5350
Wire Wire Line
	1750 5350 2300 5350
Wire Wire Line
	2000 5850 2300 5850
Connection ~ 3300 6050
Wire Wire Line
	1850 5550 2300 5550
Wire Wire Line
	2200 5250 2300 5250
Connection ~ 3300 5350
Wire Wire Line
	3300 4550 3300 5350
Wire Wire Line
	4600 4150 4600 4250
Wire Wire Line
	4500 4150 4600 4150
Wire Wire Line
	3200 5850 3600 5850
Wire Wire Line
	1800 5750 2300 5750
Wire Wire Line
	1800 5650 2300 5650
Wire Wire Line
	4600 5300 4600 5600
Wire Wire Line
	4600 4900 4600 4650
Wire Wire Line
	3200 5750 3350 5750
Wire Wire Line
	3250 5650 3250 5750
Wire Wire Line
	3200 5650 3250 5650
Wire Notes Line
	7750 6100 10800 6100
Wire Notes Line
	7750 3900 10800 3900
Connection ~ 8900 5400
Wire Wire Line
	8900 5450 8900 5400
Wire Wire Line
	8900 5750 8900 5800
Wire Wire Line
	8900 4750 8900 4800
Connection ~ 8900 4400
Wire Wire Line
	8900 4400 8900 4450
Connection ~ 9800 4400
Wire Wire Line
	9800 4800 9800 4750
Connection ~ 9800 5400
Wire Wire Line
	9800 5800 9800 5750
Wire Wire Line
	9750 4400 9900 4400
Wire Wire Line
	9750 5400 9900 5400
Wire Wire Line
	1850 6450 1850 6550
Wire Wire Line
	1650 6500 2050 6500
Wire Wire Line
	1650 6500 1650 6450
Wire Wire Line
	2050 6500 2050 6450
Wire Wire Line
	2050 6150 2050 6050
Wire Wire Line
	2050 6050 2300 6050
Wire Wire Line
	1650 6150 1650 5950
Wire Wire Line
	1850 6150 1850 5550
Text Notes 7400 7500 0    60   ~ 0
DC Motor Driver with PWM
Text Notes 8200 7650 0    60   ~ 0
02/07/17
$EndSCHEMATC
